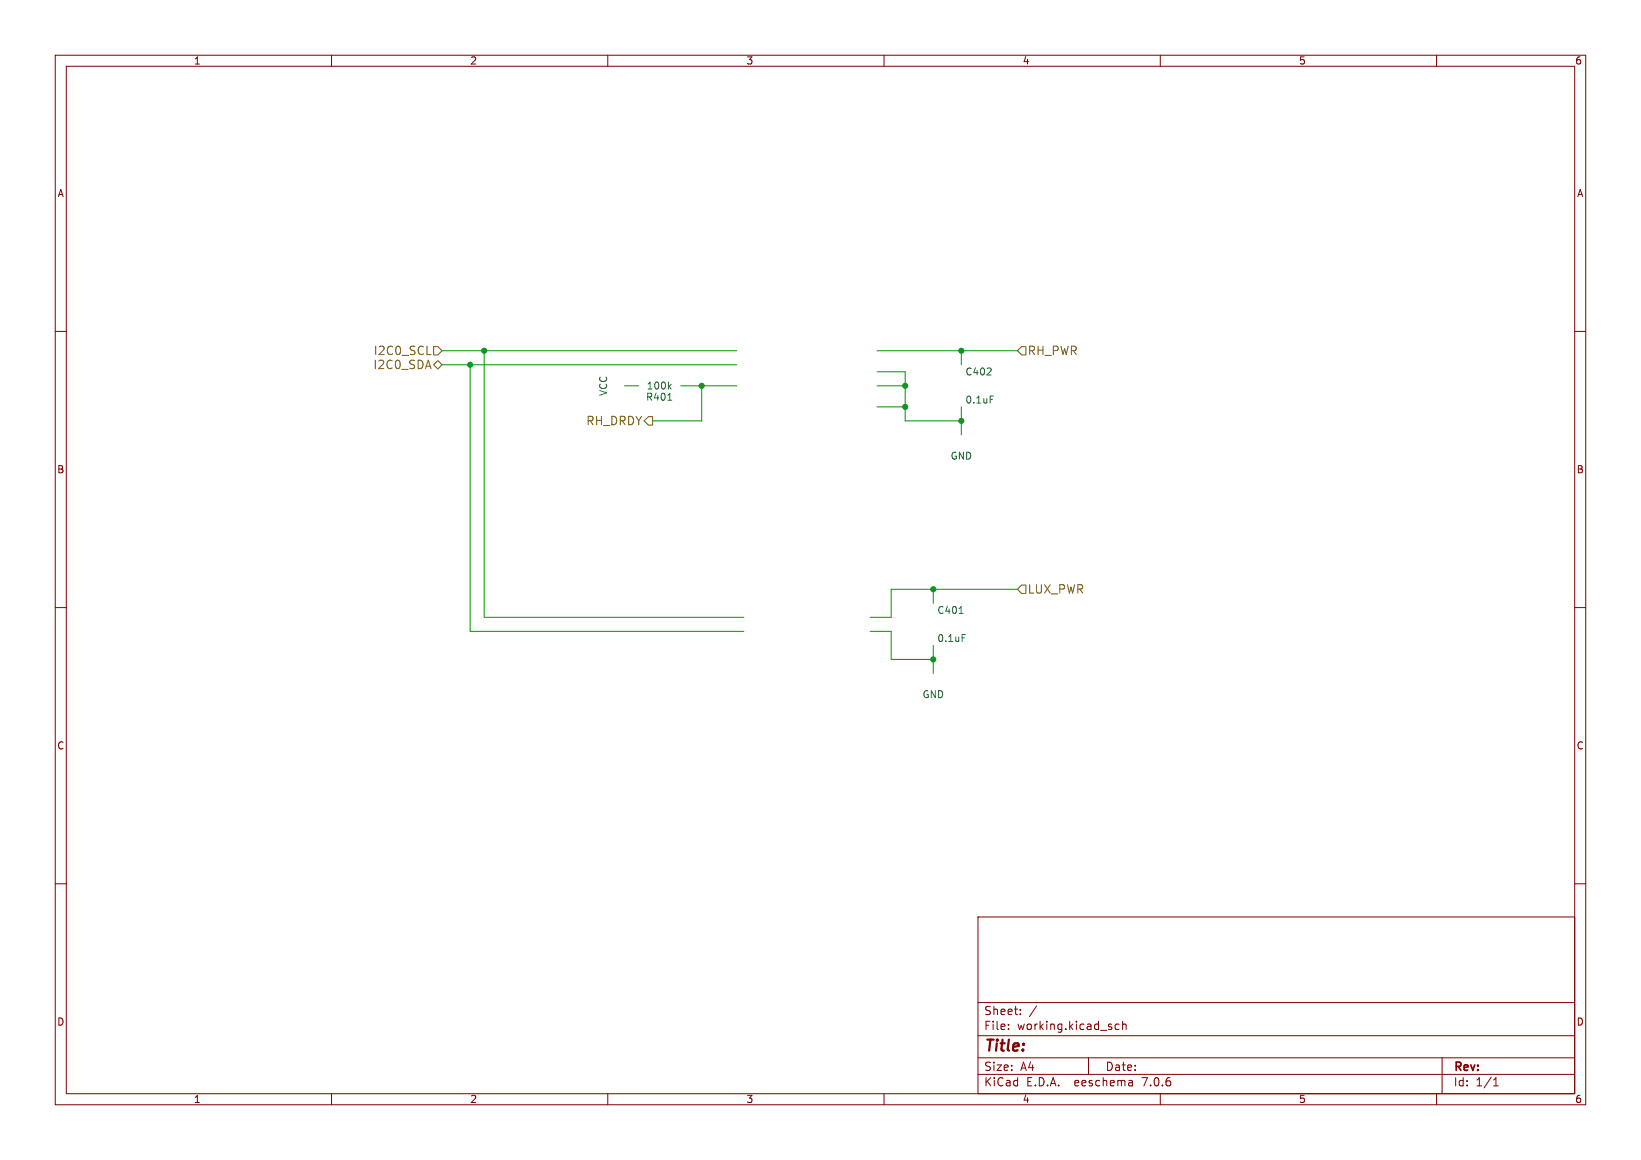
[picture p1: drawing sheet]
<svg xmlns="http://www.w3.org/2000/svg" width="297mm" height="210mm" viewBox="0 0 297 210" stroke-linecap="round" stroke-linejoin="round" font-family="sans-serif">
<g fill="none" stroke="#840000" stroke-width=".18">
<path d="M10 10h277v190h-277zM12 12h273v186h-273zM60 10v2M110 10v2M160 10v2M210 10v2M260 10v2M10 60h2M285 60h2M10 110h2M285 110h2M10 160h2"/>
<path d="M285 160h2M177 166h108v32h-108zM60 198v2M110 198v2M160 198v2M177 194.5h108M177 191.5h108M177 187.5h108M177 181.5h108M182.5 186.3v.1M182.5 185.5v.1M184.7 183.6v.1"/>
<path d="M184.7 182.8v.1M187.6 182.1l-1.3 2M197 191.5v3M202.5 185.5l-.4-.1-.3 .3v.4l.2 .2h.5M203.2 185.5l.2-.1 .3 .1 .1 .9M203.2 184.9v1.5M204.9 195.7l.1 .9M205 196.5l-.2 .1M205 196h-.2M210 198v2M260 198v2M261 191.5v6.5"/>
<path d="M270.3 196.6h.9M270.3 195.5l.4-.4v1.5"/>
</g>
<path d="M78.5 62.7h.7l.8 .8-.8 .8h-.7zM78.5 66l.7-.7 .8 .7-.8 .8zM117.3 75.4h.8v1.6h-.8l-.7-.8zM184.9 62.7h.8v1.6h-.8l-.8-.8zM184.9 105.9h.8v1.5h-.8l-.8-.7z" fill="none" stroke="#725600" stroke-width=".18"/>
<g fill="none" stroke="#009600" stroke-width=".18">
<path d="M80 63.5h53.3M80 66h53.3M85.1 66v48.3h49.5M87.6 63.5v48.3h47M113 69.9h2.6M123.2 69.9h10.1M127 69.9v6.3h-8.9M158.7 67.3h5.1v8.9h10.2M158.7 73.7h5.1M158.7 69.9h5.1M158.7 63.5h25.4M174 63.5v2.5"/>
<path d="M174 73.7v5M157.5 114.3h3.8v5.1h7.6M168.9 106.7v2.5M168.9 116.8v5.1M184.1 106.7h-22.8v5.1h-3.8"/>
</g>
<path d="M120.9 72.5h.7M121.1 69.9l.4 .5M121.5 69.6l-.5 .5M179.2 71.7h.6M173.6 111.1h.7M174.1 114.9h.6" fill="none" stroke="#006464" stroke-width=".18"/>
<g fill="#009600" stroke="#009600" stroke-width=".18">
<circle cx="174" cy="76.2" r=".46"/>
<circle cx="168.9" cy="106.7" r=".46"/>
<circle cx="168.9" cy="119.4" r=".46"/>
<circle cx="163.8" cy="73.7" r=".46"/>
<circle cx="174" cy="63.5" r=".46"/>
<circle cx="127" cy="69.9" r=".46"/>
<circle cx="163.8" cy="69.9" r=".46"/>
<circle cx="85.1" cy="66" r=".46"/>
<circle cx="87.6" cy="63.5" r=".46"/>
</g>
<text font-size="2.8" fill="#840000" x="178" y="190.9">Title:</text>
<g font-size="2.1" fill="#725600">
<text x="67.6" y="64.5">I2C0_SCL</text>
<text x="185.9" y="64.5">RH_PWR</text>
<text x="67.5" y="67">I2C0_SDA</text>
<text x="106" y="77.2">RH_DRDY</text>
<text x="185.9" y="107.7">LUX_PWR</text>
</g>
<g font-size="2.1" fill="#840000">
<text x="178" y="184">Sheet:</text>
<text x="178" y="186.7">File:</text>
<text x="184.1" y="186.7">working.kicad_sch</text>
<text x="178" y="196.9">KiCad</text>
<text x="178" y="194.1">Size:</text>
<text x="184.7" y="194.1">A4</text>
<text x="185.7" y="196.9">E.D.A.</text>
<text x="194.6" y="196.9">eeschema</text>
<text x="200" y="194.1">Date:</text>
<text x="207" y="196.9">7.0.6</text>
<text x="263" y="194.3">Rev:</text>
<text x="263" y="196.9">Id:</text>
<text x="267.1" y="196.9">1/1</text>
</g>
<g font-size="1.8" fill="#840000">
<text x="35" y="11.9">1</text>
<text x="85" y="11.9">2</text>
<text x="135" y="11.9">3</text>
<text x="185" y="11.9">4</text>
<text x="235" y="11.9">5</text>
<text x="285" y="11.9">6</text>
<text x="10.3" y="35.9">A</text>
<text x="285.3" y="35.9">A</text>
<text x="10.3" y="85.9">B</text>
<text x="285.3" y="85.9">B</text>
<text x="10.3" y="135.9">C</text>
<text x="285.3" y="135.9">C</text>
<text x="10.3" y="185.9">D</text>
<text x="285.3" y="185.9">D</text>
<text x="35" y="199.9">1</text>
<text x="85" y="199.9">2</text>
<text x="135" y="199.9">3</text>
<text x="185" y="199.9">4</text>
<text x="235" y="199.9">5</text>
<text x="285" y="199.9">6</text>
</g>
<g font-size="1.8" fill="#006464">
<text x="110.1" y="71.8" transform="rotate(-90 110.1 71.8)">VCC</text>
<text x="116.9" y="70.7">100k</text>
<text x="174.6" y="68.2">C402</text>
<text x="116.8" y="72.7">R401</text>
<text x="174.6" y="73.3">0.1uF</text>
<text x="172" y="83.4">GND</text>
<text x="169.6" y="111.4">C401</text>
<text x="169.6" y="116.4">0.1uF</text>
<text x="166.9" y="126.6">GND</text>
</g>
</svg>
